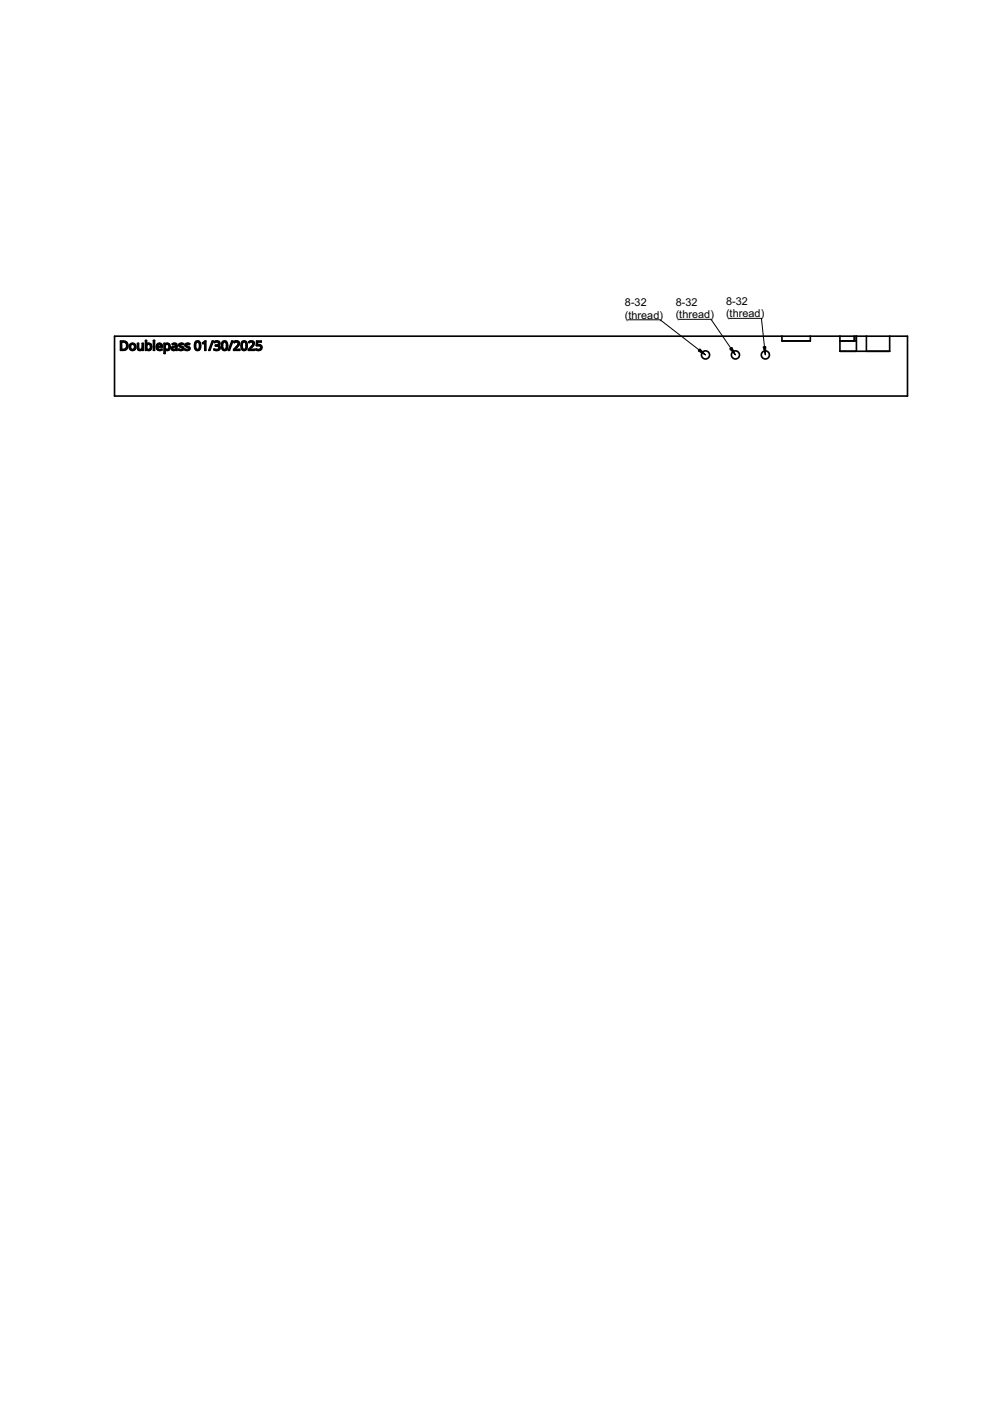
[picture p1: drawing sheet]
<svg xmlns="http://www.w3.org/2000/svg" width="210mm" height="297mm" viewBox="0 0 210 297" stroke-linecap="round" stroke-linejoin="round" font-family="sans-serif">
<g fill="none" stroke="#000" stroke-width=".35">
<path d="M24.3 71.3h168.1v12.7h-168.1zM25.6 72.3h.5a.98 .98 0 0 1 1 1 .98 .98 0 0 1-1 1h-.5zM25.8 72.5a.83 .83 0 0 1 1.1 .8 .83 .83 0 0 1-1.1 .8zM27.8 73.1a.51 .51 0 0 1 .8 .4 .51 .51 0 0 1-.8 .5l-.1-.5zM29.2 72.8h.2v1a.4 .4 0 0 0 .5 .3 .4 .4 0 0 0 .3-.5v-.8h.2v1.5h-.2v-.2l-.2 .1a.55 .55 0 0 1-.5 .1 .55 .55 0 0 1-.3-.5zM30.2 74.1h.1M31.1 74.1h.1M31.1 73v-.8h-.2v2.1h.1l.1-.2M31.1 73h.1M31.1 73a.65 .65 0 0 1 .9-.1 .65 .65 0 0 1 .1 .9 .59 .59 0 0 1-.4 .5 .59 .59 0 0 1-.6-.2M31.1 73.5h.1M31.2 73.1a.51 .51 0 0 1 .7 .4 .51 .51 0 0 1-.7 .5z"/>
<path d="M32.5 72.2h.3v2.1h-.3zM33.3 73a.63 .63 0 0 1 .8-.1 .63 .63 0 0 1 .3 .7h-1a.6 .6 0 0 0 .9 .4v.2a.8 .8 0 0 1-1-.2 .8 .8 0 0 1 0-1zM33.5 73.1a.38 .38 0 0 1 .5-.1 .38 .38 0 0 1 .2 .4h-.8zM35 74.1h.1M35 73v-.2h-.2v2.1h.2v-.8M35 73h.1M35 73a.72 .72 0 0 1 1.2 .5 .72 .72 0 0 1-1 .7l-.2-.1M35 73.5h.1M35.1 73.1a.54 .54 0 0 1 .8 .3 .54 .54 0 0 1-.5 .7 .62 .62 0 0 1-.3-1zM36.5 72.9a.64 .64 0 0 1 1 .4v1h-.1l-.1-.2a.49 .49 0 0 1-.6 .2 .49 .49 0 0 1-.3-.6 .49 .49 0 0 1 .7-.3h.2a.41 .41 0 0 0-.2-.5 .41 .41 0 0 0-.5 .2zM36.7 73.7l.6-.1a.4 .4 0 0 1-.2 .5 .4 .4 0 0 1-.5-.2zM37.3 74.1h.1"/>
<path d="M38.1 72.9h.8l-.2 .1a.34 .34 0 0 0-.3-.1 .34 .34 0 0 0-.2 .4l.2 .1a.51 .51 0 0 1 .5 .6 .51 .51 0 0 1-.8 .3l-.2-.1v-.2a.4 .4 0 0 0 .5 .2 .4 .4 0 0 0 .3-.5l-.2-.1a.48 .48 0 0 1-.5-.2 .48 .48 0 0 1 .1-.5zM39.4 72.9h.8l-.1 .1a.34 .34 0 0 0-.4-.1 .34 .34 0 0 0-.2 .4l.2 .1a.51 .51 0 0 1 .5 .6 .51 .51 0 0 1-.8 .3l-.2-.1v-.2a.4 .4 0 0 0 .5 .2 .4 .4 0 0 0 .3-.5l-.2-.1a.48 .48 0 0 1-.5-.2 .48 .48 0 0 1 .1-.5zM41.5 72.4a.8 .8 0 0 1 .9 .2 .8 .8 0 0 1 .1 .9 .66 .66 0 0 1-.6 .8 .66 .66 0 0 1-.7-.8l.1-.7zM41.6 72.6a.51 .51 0 0 1 .7 .1 .51 .51 0 0 1 0 .6 .53 .53 0 0 1-.1 .6 .53 .53 0 0 1-.6 .1l-.1-.7zM42.9 72.7l.7-.4v2h-.2v-1.8l-.4 .4zM45 72.3h.2l-.7 2h-.2zM45.4 72.5a.63 .63 0 0 1 .8-.2 .63 .63 0 0 1 .3 .8l-.3 .2a.57 .57 0 0 1 .4 .7 .57 .57 0 0 1-.8 .3l-.4-.1v-.2a.53 .53 0 0 0 .7 .1 .53 .53 0 0 0 .2-.7h-.6v-.2a.4 .4 0 0 0 .6-.2 .4 .4 0 0 0-.3-.5l-.5 .1zM46.2 73.2v.1M47.2 72.4a.8 .8 0 0 1 .9 .2 .8 .8 0 0 1 .1 .9 .66 .66 0 0 1-.6 .8 .66 .66 0 0 1-.6-.8v-.7zM47.4 72.6a.51 .51 0 0 1 .6 .1 .51 .51 0 0 1 0 .6 .53 .53 0 0 1 0 .6 .53 .53 0 0 1-.6 .1l-.2-.7zM49.2 72.3h.2l-.8 2h-.2zM49.6 72.5a.66 .66 0 0 1 1 0 .66 .66 0 0 1-.2 1l-.6 .6h1v.2h-1.3v-.2l.6-.5a.54 .54 0 0 0 .4-.6 .54 .54 0 0 0-.5-.5l-.3 .2z"/>
<path d="M49.8 74.1h.1M51.4 72.4a.8 .8 0 0 1 .9 .2 .8 .8 0 0 1 .1 .9 .66 .66 0 0 1-.7 .8 .66 .66 0 0 1-.6-.8l.1-.7zM51.5 72.6a.51 .51 0 0 1 .6 .1 .51 .51 0 0 1 .1 .6 .53 .53 0 0 1-.1 .6 .53 .53 0 0 1-.6 .1l-.2-.7zM52.7 72.5a.66 .66 0 0 1 1.1 0 .66 .66 0 0 1-.3 1l-.5 .6h1v.2h-1.3v-.2l.5-.5a.54 .54 0 0 0 .4-.6 .54 .54 0 0 0-.4-.5l-.4 .2zM53 74.1h.1M54.4 72.3h1v.2h-.8v.6a.68 .68 0 0 1 .9 .6 .68 .68 0 0 1-1 .6l-.2-.1v-.2a.51 .51 0 0 0 .8 .1 .51 .51 0 0 0-.1-.8l-.7-.1zM165.8 71.3v1h6v-1M178.1 71.3v3.2h10.5v-3.2M181.1 71.3v1M181.5 71.3v1h-3.4M181.6 71.3v3.2M183.7 71.3v3.2"/>
<circle cx="28.1" cy="73.6" r=".72"/>
<circle cx="149.6" cy="75.3" r=".86"/>
<circle cx="155.9" cy="75.3" r=".86"/>
<circle cx="162.3" cy="75.3" r=".86"/>
</g>
<path d="M108.3 77.6h.1M133.1 67.8h6.9l9.6 7.5M143.9 67.7h6.9l5.1 7.6M154.6 67.5h6.8l.9 7.8" fill="none" stroke="#000" stroke-width=".21"/>
<path d="M148.4 74l1.2 1.3-1.6-.9zM154.7 74l.5-.4 .7 1.7zM161.8 73.5h.6l-.1 1.8z" fill="#000" stroke="#000" stroke-width=".21"/>
<g font-size="2.3">
<text x="132.5" y="64.9">8-32</text>
<text x="143.3" y="64.8">8-32</text>
<text x="154" y="64.6">8-32</text>
<text x="132.5" y="67.6">(thread)</text>
<text x="143.3" y="67.5">(thread)</text>
<text x="154" y="67.3">(thread)</text>
</g>
</svg>
